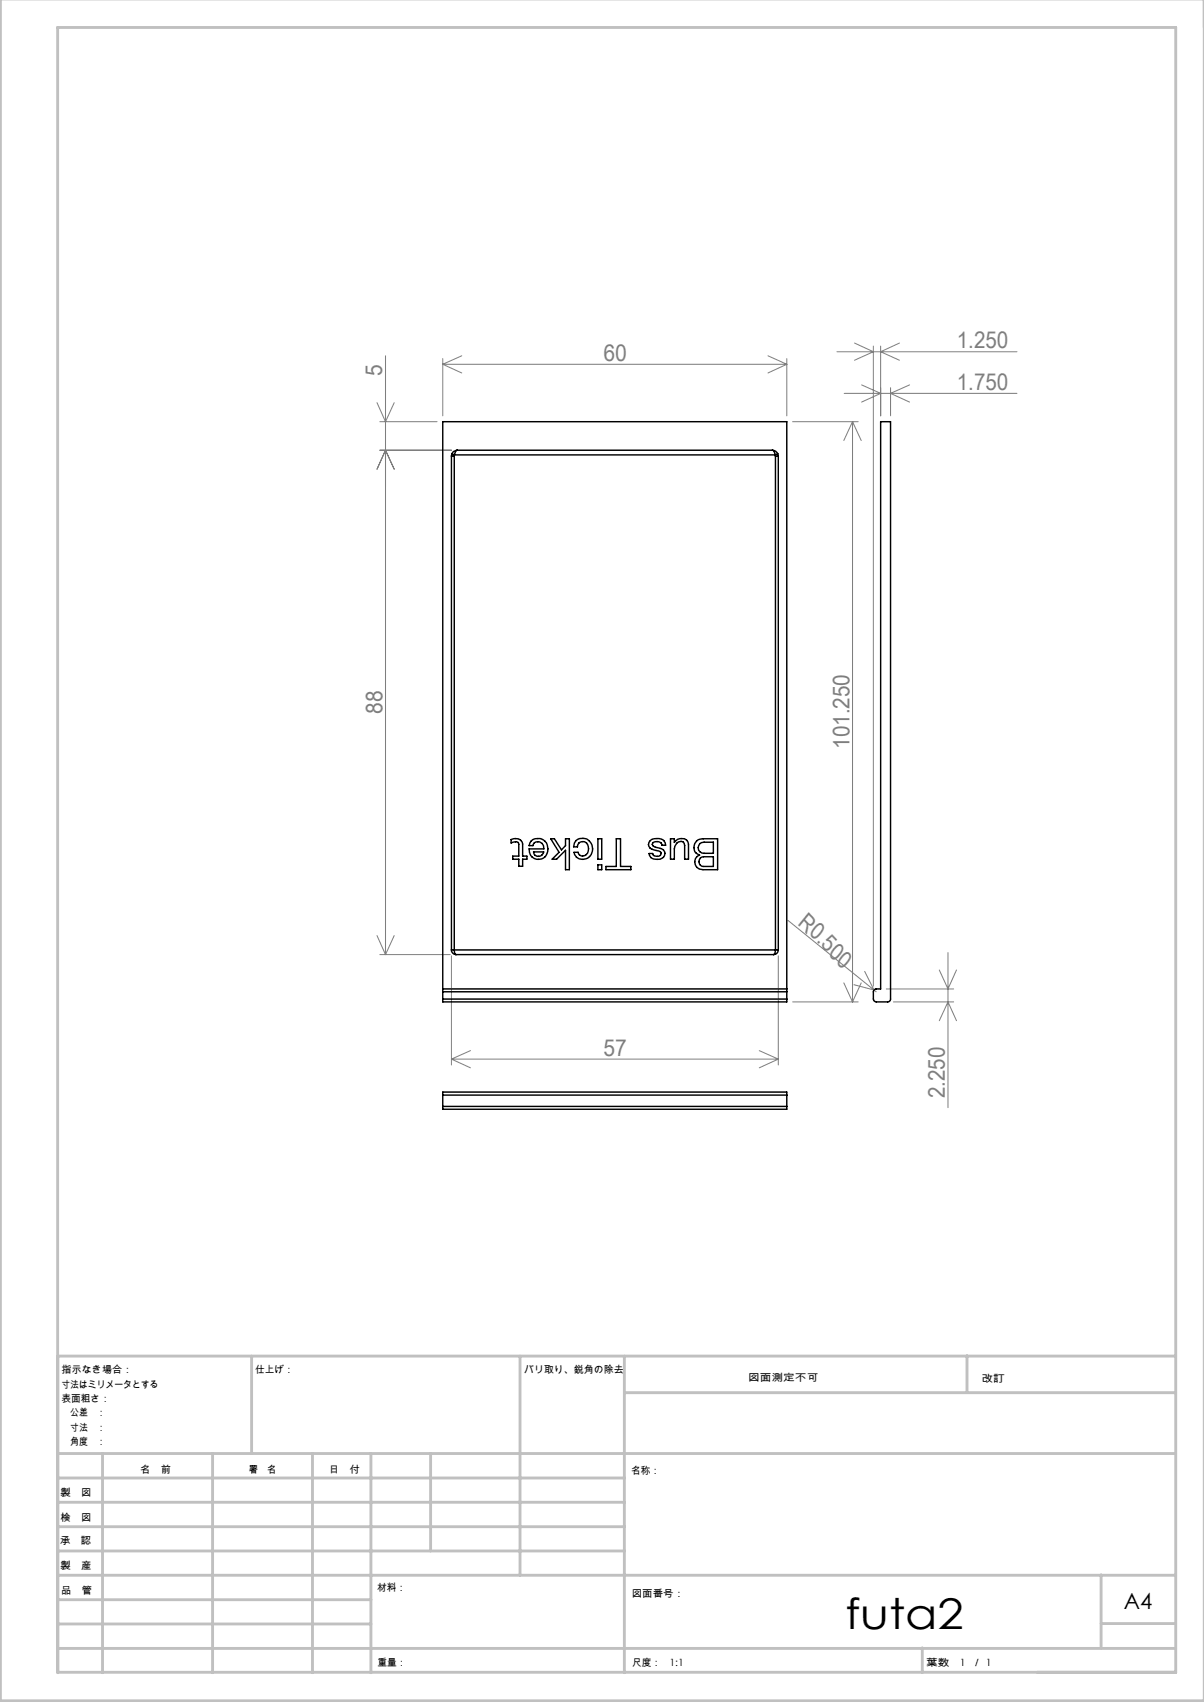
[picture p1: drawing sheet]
<svg xmlns="http://www.w3.org/2000/svg" width="210mm" height="297mm" viewBox="0 0 210 297" stroke-linecap="round" stroke-linejoin="round" font-family="sans-serif">
<g fill="none" stroke="#c0c0c0" stroke-width=".5">
<path d="M.1 -.1v296.9h209.9v-296.9M10.1 236.6h195M43.9 236.6v17M90.7 236.6v38.3M108.9 236.6v55.3M168.7 236.6v6.3M10.1 253.6h195M10.1 257.9h98.8M17.9 253.6v38.3M37.1 253.6v38.3M54.5 253.6v38.3M64.7 253.6v38.3"/>
<path d="M75.1 253.6v17M108.9 243h96.2M10.1 270.6h98.8M10.1 266.4h98.8M10.1 262.1h98.8M10.1 279.1h54.6M10.1 274.9h195M192.1 274.8v12.7M10.1 291.8h195v-287h-195v287.1M10.1 287.7h195M10.1 283.4h54.6M160.9 287.5v4.3"/>
<path d="M192.1 283.3h13"/>
</g>
<g fill="none" stroke="#808080" stroke-width=".18">
<path d="M149 59.9l3.3 1.5-3.3 1.5M156.9 59.9l-3.3 1.5 3.3 1.5M65.8 70.3l1.4 3.3 1.6-3.3M66.3 73.6h9.9M66.3 78.6h12.4M67.2 62.1v104.5M77.2 62.6v10M77.2 63.6h60M77.2 63.6l3.3 1.5M80.5 62.1l-3.3 1.5M133.9 62.1l3.3 1.5M137.2 62.6v10"/>
<path d="M137.2 63.6l-3.3 1.5M138.3 73.6h11.4M146 61.4h31.4M147.2 68.6h30.2M148.7 73.6v101.2M148.7 73.6l1.5 3.3M148.7 73.6l-1.5 3.3M150.3 67.2l3.3 1.4-3.3 1.6M152.3 60.4v111.7M153.6 60.4v12.2M155.3 67.7v4.9M158.6 67.2l-3.3 1.4 3.3 1.6"/>
<path d="M65.8 81.9l1.4-3.3 1.6 3.3M65.8 163.3l1.4 3.3M66.3 166.6h12.2M68.8 163.3l-1.6 3.3M78.7 166.8v19M135.7 166.8v19M137.4 160.6l15 12.2M138.3 174.8h11.4M147.2 171.5l1.5 3.3M148.9 171.8l3.5 1M150.2 171.5l-1.5 3.3M150.8 169.5l1.6 3.3"/>
<path d="M152.4 172.8l.4 .3M154.6 172.6h11.7M155.8 174.8h10.5M163.8 169.3l1.5 3.3 1.5-3.3M163.8 178.1l1.5-3.3 1.5 3.3M165.3 166.2v27.1M78.7 184.8h57M78.7 184.8l3.4 1.5M82.1 183.3l-3.4 1.5M132.4 183.3l3.3 1.5M135.7 184.8l-3.3 1.5"/>
</g>
<g fill="none" stroke="#000" stroke-width=".25">
<path d="M78.7 79.6h.5M78.7 79.6v86.2M78.8 79.2l.5 .2M79.2 79.6v86.2M79.3 79.4l-.1 .2M79.3 79.4h55.9M79.7 78.6l-.3 .2-.1 .6M79.7 78.6a1.02 1.02 0 0 0-1 1M79.7 78.6h55M134.7 78.6l.3 .2 .2 .6M134.7 78.6a1.09 1.09 0 0 1 1 1M135.2 79.4l.1 .2"/>
<path d="M135.3 79.6h.4M135.3 79.6v86.2M135.6 79.2l-.4 .2M135.7 79.6v86.2M153.6 73.6h1.7v100.7a.48 .48 0 0 1-.5 .5h-2a.48 .48 0 0 1-.5-.5v-1.2a.48 .48 0 0 1 .5-.5h.8zM89.1 146.5a1.3 1.3 0 0 1 2.1 .8v2.1h.7v.5h-.7v1.3h-.7v-1.3h-1.1v-.5h1.1v-2a.45 .45 0 0 0-.6-.5l-.8 .2zM92.7 146.7a1.8 1.8 0 0 1 2.3 0 1.8 1.8 0 0 1 .4 2.3 1.62 1.62 0 0 1-1.9 .9 1.62 1.62 0 0 1-1.2-1.8h2.6a.99 .99 0 0 0-.7-1.2 .99 .99 0 0 0-1.2 .7h-.7zM93.1 148.7h1.7a.89 .89 0 0 1-.9 .7 .89 .89 0 0 1-.8-.7zM96.1 146.4h.6l1.2 1.9 .7-.7v-1.2h.7v5.4h-.7v-3.4l-1.5 1.5h-.8l1.2-1.2zM100.5 146.7a1.8 1.8 0 0 1 2.4 .2 1.8 1.8 0 0 1 0 2.4 1.8 1.8 0 0 1-2.4 .3l-.4-.9h.7a.91 .91 0 0 0 1 .7 .91 .91 0 0 0 .8-.8 1.14 1.14 0 0 0-.1-1.3 1.14 1.14 0 0 0-1.3-.4l-.2 .2-.3 .7h-.7l.2-.7zM104.3 146.4h.7v3.5h-.7zM104.3 150.9h.7v.9h-.7z"/>
<path d="M107.5 146.4h.7v4.8h1.8v.6h-4.3v-.6h1.8zM113.4 146.7a1.77 1.77 0 0 1 2.6 .4l.1 .4h-.6a.92 .92 0 0 0-.8-.6 .92 .92 0 0 0-.9 .5l.4 .4 .6 .2a1.01 1.01 0 0 1 1 .5 1.01 1.01 0 0 1-.1 1.1 1.5 1.5 0 0 1-2.5-.7h.6a.79 .79 0 0 0 .8 .5 .79 .79 0 0 0 .7-.5l-.3-.3-.9-.3a.95 .95 0 0 1-.9-.6 .95 .95 0 0 1 .2-1zM116.9 146.4h.7v.6a1.43 1.43 0 0 1 2.4 0l.1 2.9h-.7v-2.4a.61 .61 0 0 0-.6-.7 1.27 1.27 0 0 0-1.2 1.3v1.8h-.7zM121.5 146.8l.3-.3 .9-.1h2.5v5.4h-2.6a1.32 1.32 0 0 1-1.4-1 1.32 1.32 0 0 1 .8-1.6 1.45 1.45 0 0 1-.5-2.4zM122.1 147.2l.7-.2h1.6v1.9h-1.6a.98 .98 0 0 1-1-.6 .98 .98 0 0 1 .3-1.1zM122.2 149.7l.5-.2h1.7v1.7h-1.7a.86 .86 0 0 1-.8-.6 .86 .86 0 0 1 .3-.9zM77.2 174.3v.5h60v-.5M77.2 172.6v.5M77.2 174.3h60M77.2 173.1h60M77.2 172.6h60M77.2 172.6v-99h60v99"/>
<path d="M77.2 173.1v1.2M78.7 165.8a.85 .85 0 0 0 .9 .8M78.7 165.8h.5M79.2 165.8l.1 .6 .3 .2M79.2 165.8h56.1M79.6 166.6h55.3M135.3 165.8l-.2 .6-.2 .2M135.3 165.8h.4M135.7 165.8a.85 .85 0 0 1-.8 .8M137.2 172.6v.5M137.2 173.1v1.2M77.2 193.1v.5h60v-.5"/>
<path d="M77.2 191.1v-.5h60v.5M77.2 191.1v2M77.2 191.1h60M77.2 193.1h60M137.2 191.1v2"/>
</g>
<text font-size="7.4" x="147.4" y="284.3">futa2</text>
<g font-size="4.1" fill="#808080">
<text x="66.7" y="65.6" transform="rotate(-90 66.7 65.6)">5</text>
<text x="105.2" y="63">60</text>
<text x="166.9" y="60.8">1.250</text>
<text x="166.9" y="68.1">1.750</text>
<text x="66.7" y="124.6" transform="rotate(-90 66.7 124.6)">88</text>
<text x="148.1" y="130.7" transform="rotate(-90 148.1 130.7)">101.250</text>
<text x="139" y="161.2" transform="rotate(47 139 161.2)">R0.500</text>
<text x="105.2" y="184.2">57</text>
<text x="164.8" y="191.7" transform="rotate(-90 164.8 191.7)">2.250</text>
</g>
<text font-size="3.9" x="196" y="280.7">A4</text>
<g font-size="1.7">
<text x="10.7" y="239.6">指示なき場合：</text>
<text x="44.5" y="239.6">仕上げ：</text>
<text x="91.4" y="239.6">バリ取り、鋭角の除去</text>
<text x="10.7" y="242.1">寸法はミリメータとする</text>
<text x="10.7" y="244.6">表面粗さ：</text>
<text x="130.5" y="240.9">図面測定不可</text>
<text x="171.2" y="241.1">改訂</text>
<text x="10.7" y="247.1">公差　：</text>
<text x="10.7" y="249.6">寸法　：</text>
<text x="10.7" y="252.1">角度　：</text>
<text x="24.4" y="257.1">名　前</text>
<text x="40.1" y="257">署　名</text>
<text x="57.3" y="257">日　付</text>
<text x="110.1" y="257.3">名称：</text>
<text x="10.5" y="261.1">製　図</text>
<text x="10.5" y="269.5">承　認</text>
<text x="10.5" y="265.4">検　図</text>
<text x="10.6" y="273.8">製　産</text>
<text x="10.6" y="278.2">品　管</text>
<text x="65.8" y="277.6">材料：</text>
<text x="110.2" y="278.7">図面番号：</text>
<text x="65.8" y="290.7">重量：</text>
<text x="110.2" y="290.7">尺度：</text>
<text x="116.8" y="290.7">1:1</text>
<text x="161.6" y="290.8">葉数</text>
<text x="167.4" y="290.8">1 ／ 1</text>
</g>
</svg>
